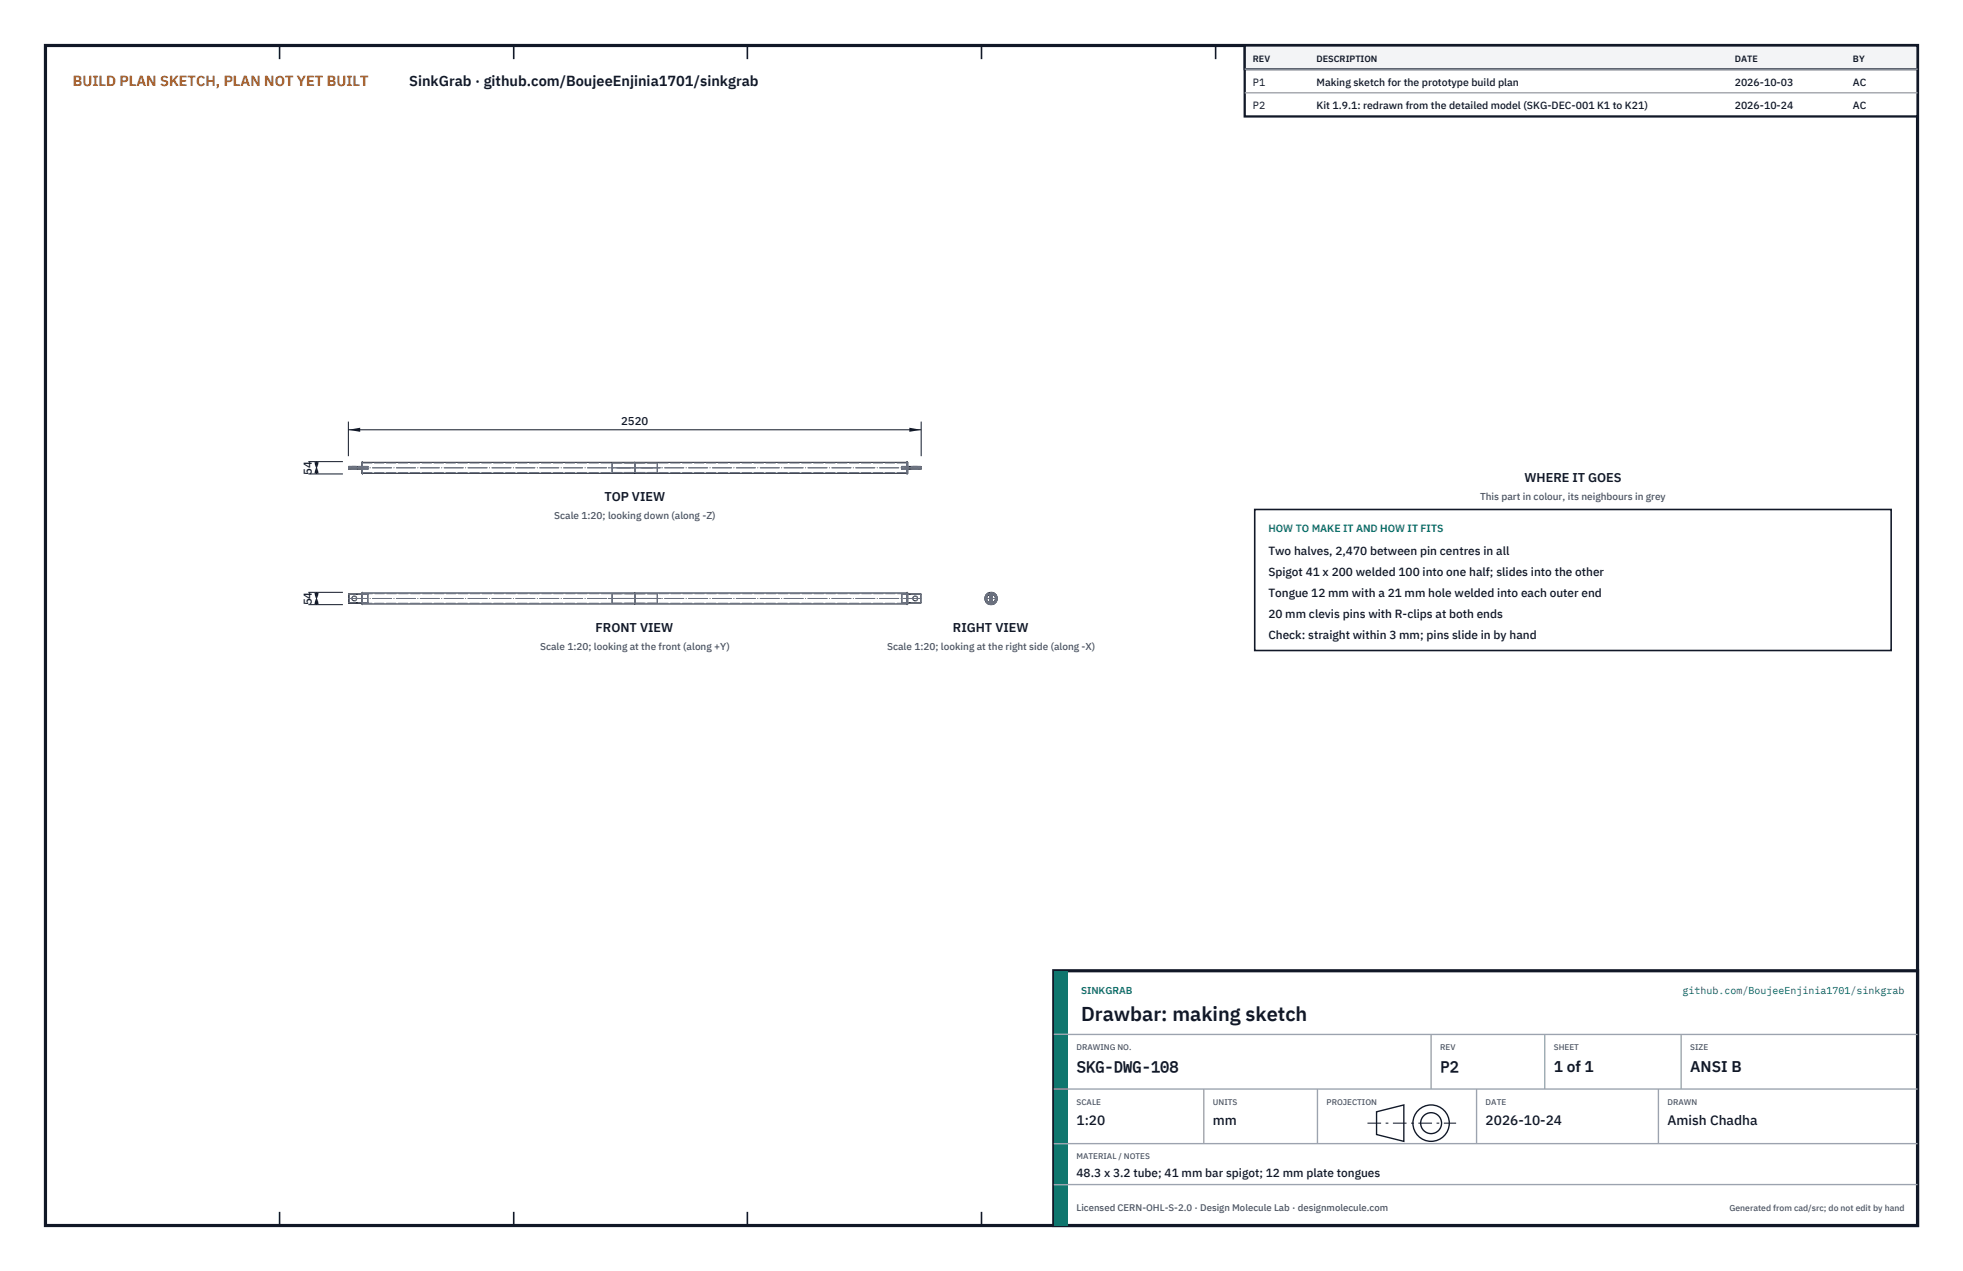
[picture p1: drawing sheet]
<svg xmlns="http://www.w3.org/2000/svg" width="432mm" height="279mm" viewBox="0 0 432 279" stroke-linecap="round" stroke-linejoin="round" font-family="sans-serif">
<path d="M10 10h411.8v259.4h-411.8z" fill="none" stroke="#111827" stroke-width=".7" stroke-linecap="butt"/>
<g fill="none" stroke="#111827" stroke-width=".35">
<path d="M61.5 10v3M113 10v3M164.4 10v3M215.9 10v3M267.4 10v3M318.9 10v3M370.3 10v3M61.5 266.4v3M113 266.4v3M164.4 266.4v3M215.9 266.4v3M267.4 266.4v3"/>
<path d="M318.9 266.4v3M370.3 266.4v3"/>
</g>
<g fill="none" stroke="#111727" stroke-width=".22">
<path d="M76.7 103.1h.1M76.7 102.6h.1M76.7 102.6v.5M76.8 102.5l-.1 .1M76.8 103.1h.1M76.8 102.5v.1M76.8 102.6v.5M76.8 103.1h2.8M76.8 102.5h2.8M76.8 102.6h2.8M79.7 101.5v2.7l-.1-.2v-2.4zM79.7 104h119.8"/>
<path d="M79.7 101.6h119.8M139.6 101.6v2.4M199.5 101.5l.2 .1v2.4l-.2 .2zM199.7 103.1h2.8M199.7 102.5h2.8M199.7 102.6h2.8M202.5 102.5l.1 .1M202.5 103.1h.1M202.5 102.6h.1M202.5 102.5v.1M202.5 102.6v.5M202.6 103.1h-.1"/>
<path d="M202.6 102.6v.5M76.7 132.5l.1 .1M76.7 132.5h.1M76.7 130.6h.1M76.7 130.6v1.9M76.8 130.6h-.1M76.8 132.5v.1M76.8 130.6h.1M76.8 132.6h2.8M76.8 130.6h2.8M76.8 132.5h2.8M76.8 130.6v1.9"/>
<path d="M79.7 130.4h119.8M79.7 130.2v2.7l-.1-.1v-2.4zM79.7 132.8h119.8M139.6 130.4v2.4M199.5 130.2l.2 .2v2.4l-.2 .1zM199.7 132.6h2.8M199.7 130.6h2.8M199.7 132.5h2.8M202.5 130.6h.1M202.5 132.5h.1M202.5 132.5v.1M202.5 130.6v1.9"/>
<path d="M202.6 132.5l-.1 .1M202.6 130.6v1.9M217.7 132.5l.1 .1M217.7 130.6a.97 .97 0 0 0-.7 1 .97 .97 0 0 0 .7 .9M217.7 132.5h.1M217.7 130.6h.1M217.7 130.6v1.9M217.7 130.6a1.02 1.02 0 0 0-.7 1 1.02 1.02 0 0 0 .7 1M217.8 130.6h-.1M217.8 132.5v.1M217.8 130.6h.1M217.8 132.6h.4"/>
<path d="M217.8 130.6h.4M217.8 132.5h.4M217.8 130.6v1.9M218.2 130.6h.1M218.2 132.5v.1M218.2 132.5h.1M218.2 130.6v1.9M218.3 130.6a1.02 1.02 0 0 1 .7 1 1.02 1.02 0 0 1-.7 1M218.3 132.5l-.1 .1M218.3 130.6a.97 .97 0 0 1 .7 1 .97 .97 0 0 1-.7 .9M218.3 130.6v1.9"/>
<circle cx="77.9" cy="131.6" r=".53"/>
<circle cx="201.3" cy="131.6" r=".53"/>
<circle cx="218" cy="131.6" r="1.37"/>
<circle cx="218" cy="131.6" r="1.22"/>
<circle cx="218" cy="131.6" r="1.05"/>
</g>
<g fill="none" stroke="#6a7180" stroke-width=".22" stroke-dasharray="2.1 .5">
<path d="M76.7 103.1v-.5M76.8 103.1h-.1M76.8 102.5l-.1 .1M76.8 103.1h.1M76.8 103.1v-.5M76.8 102.6h-.1M76.8 102.6v-.1M77.4 103.1h1.1M77.4 102.5h1.1M77.4 103.1v-.6M77.9 103.1h-.5M77.9 102.5h-.5"/>
<path d="M78.5 103.1h-.6M78.5 102.5h-.6M78.5 103.1v-.6M79.6 101.6v2.4M79.7 102.8v-1.2M79.7 101.6v2.4M79.7 104v-1.2M79.7 102.8v-1M79.7 101.8v2.1M79.7 103.9v-1.1M79.7 101.5v2.7M79.7 103.9h59.9"/>
<path d="M79.7 101.8h59.9M79.7 101.6h-.1M79.7 104h-.1M80.9 103.1h-4.1M80.9 103.1h-1.3M80.9 103.1h.1M80.9 102.5h-4.1M80.9 102.5h-1.3M80.9 102.5v.1M80.9 103.1v-.5M80.9 102.6h-4.1M80.9 102.6h-1.3"/>
<path d="M80.9 102.6h.1M80.9 102.6v-.1M134.6 102.8v-.9M134.6 101.9v1.9M134.6 103.8v-1M134.7 101.8l-.1 .1M134.7 103.9l-.1-.1M134.7 102.8v-1M134.7 101.8v2.1M134.7 103.9v-1.1M139.6 101.6v2.4M139.6 102.8v-1"/>
<path d="M139.6 101.8v2.1M139.6 103.9v-1.1M139.6 103.9h59.9M139.6 101.8h59.9M144.6 101.8h-9.9M144.6 103.9h-9.9M144.6 101.8v.1M144.6 103.9v-.1M144.6 102.8v-1M144.6 101.8v2.1M144.6 103.9v-1.1M144.6 102.8v-.9"/>
<path d="M144.6 101.9v1.9M144.6 103.8v-1M198.3 103.1h.1M198.3 103.1v-.5M198.3 102.6l.1-.1M198.3 102.6h.1M198.4 103.1h-.1M198.4 102.5l-.1 .1M198.4 103.1h.1M198.4 103.1v-.5M198.4 102.6h-.1M198.4 102.6v-.1"/>
<path d="M198.4 102.5v.1M199.5 102.8v-1.2M199.5 101.6v2.4M199.5 104v-1.2M199.5 102.8v-1M199.5 101.8v2.1M199.5 103.9v-1.1M199.5 102.8v-1.3M199.5 104.2v-1.4M199.5 104h.2M199.5 101.6h.2M199.7 103.1h-1.3"/>
<path d="M199.7 102.5h-1.3M199.7 102.8v-1.2M199.7 104v-1.2M199.7 102.6h-1.3M200.8 103.1h1M200.8 102.5h1M200.8 103.1v-.6M201.3 103.1h-.5M201.3 102.5h-.5M201.8 103.1h-.5M201.8 102.5h-.5M201.8 103.1v-.6"/>
<path d="M202.5 103.1h-4.1M202.5 103.1h.1M202.5 102.5h-4.1M202.5 102.5l.1 .1M202.5 103.1v-.5M202.5 102.6h-4.1M202.5 102.6h.1M202.5 102.6v-.1M202.6 103.1v-.5M76.7 130.6h.1M76.8 132.5v-1.9M76.8 132.6v-.1"/>
<path d="M76.8 130.6h.1M76.8 132.5h-.1M79.6 130.4v2.4M79.7 130.4v2.4M79.7 132.8v-2.4M79.7 130.5v2.1M79.7 132.6v-2.1M79.7 130.2v2.7M79.7 130.4h-.1M79.7 132.6h59.9M79.7 132.8h-.1M80.9 132.6h-1.3"/>
<path d="M80.9 130.6h-1.3M80.9 132.6v-.1M80.9 130.6h.1M80.9 130.6h-4.1M80.9 132.5v-1.9M80.9 132.5h-1.3M80.9 132.5h.1M80.9 132.5h-4.1M134.6 130.6v1.9M134.6 132.5v-1.9M134.7 130.5l-.1 .1M134.7 132.6l-.1-.1"/>
<path d="M134.7 130.5v2.1M134.7 132.6v-2.1M139.6 130.4v2.4M139.6 130.5v2.1M139.6 132.6v-2.1M139.6 130.5h-59.9M139.6 132.6h59.9M144.6 130.5h-9.9M144.6 130.5v.1M144.6 132.6h-9.9M144.6 132.6v-.1M144.6 130.5v2.1"/>
<path d="M144.6 132.6v-2.1M144.6 130.6v1.9M144.6 132.5v-1.9M198.3 132.5v-1.9M198.3 130.6h.1M198.4 132.6l-.1-.1M198.4 132.5v-1.9M198.4 132.6v-.1M198.4 130.6h.1M198.4 132.5h-.1M199.5 130.4v2.4M199.5 132.8v-2.4"/>
<path d="M199.5 130.5h-59.9M199.5 130.5v2.1M199.5 132.6v-2.1M199.5 132.9v-2.7M199.5 132.8h.2M199.5 130.4h.2M199.7 132.6h-1.3M199.7 130.6h-1.3M199.7 132.8v-2.4M199.7 132.5h-1.3M202.5 132.6h-4.1M202.5 130.6h-4.1"/>
<path d="M202.5 132.6l.1-.1M202.5 130.6h.1M202.5 132.5v-1.9M202.5 132.5h-4.1M202.5 132.5h.1M202.5 132.6v-.1M202.6 132.5v-1.9M217.7 132.5v-1.9M217.7 132.1v-1.1M217.7 131v1.1M217.7 132.1h.6M217.7 130.6h.1"/>
<path d="M217.7 131h.6M217.7 130.6h.3M217.7 132.5h.1M217.8 132.6h.4M217.8 132.6l-.1-.1M217.8 130.6h.4M217.8 130.6h-.1M217.8 132.5v-1.9M217.8 132.6v-.1M217.8 130.6h.1M217.8 132.5h.4M217.8 132.6h-.1"/>
<path d="M218 130.6h.3M218.2 130.6h.1M218.2 132.6l.1-.1M218.2 132.5v-1.9M218.2 132.6v-.1M218.3 132.6h-.1M218.3 132.1v-1.1M218.3 131v1.1M218.3 132.5v-1.9M218.3 130.6h-.1M218.3 132.5h-.6M218.3 132.5h-.1"/>
<circle cx="77.9" cy="131.6" r=".53"/>
<circle cx="201.3" cy="131.6" r=".53"/>
<circle cx="218" cy="131.6" r="1.37"/>
<circle cx="218" cy="131.6" r="1.22"/>
<circle cx="218" cy="131.6" r="1.03"/>
<circle cx="218" cy="131.6" r="1.05"/>
<circle cx="218" cy="131.6" r=".98"/>
</g>
<g fill="none" stroke="#6a7180" stroke-width=".22" stroke-dasharray="4.2 .5 0 .5">
<path d="M76.7 102.8h66.8M76.7 102.8h66.9M80.1 102.8h-.9M135.7 102.8h66.9M145.5 102.8h-11.7M199.2 102.8h.8M76.7 131.6h66.8M76.7 131.6h66.9M80.1 131.6h-.9M135.7 131.6h66.9M145.5 131.6h-11.7M199.2 131.6h.8"/>
<path d="M216.6 131.6h2.8M216.7 131.6h2.6M218 132.9v-2.7M218 132.9v-2.6M218 132.8v-2.5"/>
</g>
<path d="M76.6 92.7v7.6M76.6 94.5h126M202.6 92.7v7.6" fill="none" stroke="#111827" stroke-width=".22"/>
<path d="M76.6 94.5l2.6-.5v.9zM200 94v.9l2.6-.4z" fill="#111827"/>
<path d="M67.8 101.5h7.6M67.8 104.2h7.6M69.6 101.5v2.7" fill="none" stroke="#111827" stroke-width=".22"/>
<path d="M69.6 101.5l-.4 2.6h.9zM69.2 101.6h.9l-.5 2.6z" fill="#111827"/>
<path d="M67.8 130.2h7.6M67.8 132.9h7.6M69.6 130.2v2.7" fill="none" stroke="#111827" stroke-width=".22"/>
<path d="M69.6 130.2l-.4 2.6h.9zM69.2 130.3h.9l-.5 2.6z" fill="#111827"/>
<path d="M276 112h140v31h-140z" fill="#fff" stroke="#111827" stroke-width=".35"/>
<path d="M273.8 10h148v15.6h-148z" fill="#fff" stroke="#111827" stroke-width=".5"/>
<path d="M273.8 10h148v5.2h-148z" fill="#f3f4f6" stroke="#111827" stroke-width=".5"/>
<path d="M273.8 15.2h148M273.8 20.4h148" fill="none" stroke="#9ca3af" stroke-width=".3"/>
<path d="M231.8 213.4h190v56h-190z" fill="#fff" stroke="#111827" stroke-width=".7" stroke-linecap="butt"/>
<path d="M231.8 213.4h3v56h-3z" fill="#0f766e"/>
<path d="M231.8 227.4h190M231.8 239.4h190M264.8 239.4v12M289.8 239.4v12M314.8 227.4v12M324.8 239.4v12M339.8 227.4v12M364.8 239.4v12M369.8 227.4v12M231.8 251.4h190M231.8 260.4h190" fill="none" stroke="#9ca3af" stroke-width=".3"/>
<g fill="none" stroke="#111827" stroke-width=".3">
<path d="M302.8 244.4l6-1.5v8l-6-1.5z"/>
<circle cx="314.8" cy="246.9" r="4"/>
<circle cx="314.8" cy="246.9" r="2.3"/>
</g>
<path d="M300.8 246.9h19.5" fill="none" stroke="#111827" stroke-width=".22" stroke-dasharray="3 1 .6 1" stroke-linecap="butt"/>
<text font-size="4.4" fill="#111827" x="237.8" y="224.4">Drawbar: making sketch</text>
<g font-size="3.4" fill="#111827">
<text x="236.8" y="235.6">SKG-DWG-108</text>
<text x="316.8" y="235.6">P2</text>
<text x="341.8" y="235.6">1 of 1</text>
<text x="371.8" y="235.6">ANSI B</text>
</g>
<text font-size="3.2" fill="#b45309" x="16" y="19">BUILD PLAN SKETCH, PLAN NOT YET BUILT</text>
<text font-size="3.2" fill="#111827" x="90" y="19">SinkGrab · github.com/BoujeeEnjinia1701/sinkgrab</text>
<g font-size="3" fill="#111827">
<text x="236.8" y="247.2">1:20</text>
<text x="266.8" y="247.2">mm</text>
<text x="326.8" y="247.2">2026-10-24</text>
<text x="366.8" y="247.2">Amish Chadha</text>
</g>
<g font-size="2.8" fill="#111827">
<text x="335.3" y="106">WHERE IT GOES</text>
<text x="132.9" y="110.2">TOP VIEW</text>
<text x="131" y="138.9">FRONT VIEW</text>
<text x="209.6" y="138.9">RIGHT VIEW</text>
</g>
<g font-size="2.6" fill="#111827">
<text x="279" y="122">Two halves, 2,470 between pin centres in all</text>
<text x="279" y="126.6">Spigot 41 x 200 welded 100 into one half; slides into the other</text>
<text x="279" y="131.2">Tongue 12 mm with a 21 mm hole welded into each outer end</text>
<text x="279" y="135.8">20 mm clevis pins with R-clips at both ends</text>
<text x="279" y="140.4">Check: straight within 3 mm; pins slide in by hand</text>
<text x="236.8" y="258.8">48.3 x 3.2 tube; 41 mm bar spigot; 12 mm plate tongues</text>
</g>
<g font-size="2.5" fill="#111827">
<text x="136.6" y="93.5">2520</text>
<text x="68.6" y="104.4" transform="rotate(-90 68.6 104.4)">54</text>
<text x="68.6" y="133.1" transform="rotate(-90 68.6 133.1)">54</text>
</g>
<g font-size="2.3" fill="#111827">
<text x="275.6" y="18.8">P1</text>
<text x="275.6" y="24">P2</text>
<text x="289.6" y="18.8">Making sketch for the prototype build plan</text>
<text x="289.6" y="24">Kit 1.9.1: redrawn from the detailed model (SKG-DEC-001 K1 to K21)</text>
<text x="381.6" y="18.8">2026-10-03</text>
<text x="381.6" y="24">2026-10-24</text>
<text x="407.6" y="18.8">AC</text>
<text x="407.6" y="24">AC</text>
</g>
<text font-size="2.3" fill="#0f766e" x="279" y="117">HOW TO MAKE IT AND HOW IT FITS</text>
<g font-size="2.2" fill="#4b5563">
<text x="325.6" y="110">This part in colour, its neighbours in grey</text>
<text x="121.9" y="114.2">Scale 1:20; looking down (along -Z)</text>
<text x="118.8" y="142.9">Scale 1:20; looking at the front (along +Y)</text>
<text x="195.1" y="142.9">Scale 1:20; looking at the right side (along -X)</text>
</g>
<g font-size="2.2" fill="#0f766e">
<text x="237.8" y="218.4">SINKGRAB</text>
<text x="370.1" y="218.4">github.com/BoujeeEnjinia1701/sinkgrab</text>
</g>
<text font-size="2.1" fill="#4b5563" x="236.8" y="266.2">Licensed CERN-OHL-S-2.0 · Design Molecule Lab · designmolecule.com</text>
<g font-size="2" fill="#111827">
<text x="275.6" y="13.6">REV</text>
<text x="289.6" y="13.6">DESCRIPTION</text>
<text x="381.6" y="13.6">DATE</text>
<text x="407.6" y="13.6">BY</text>
</g>
<text font-size="1.9" fill="#4b5563" x="380.4" y="266.2">Generated from cad/src; do not edit by hand</text>
<g font-size="1.8" fill="#4b5563">
<text x="236.8" y="230.8">DRAWING NO.</text>
<text x="316.8" y="230.8">REV</text>
<text x="341.8" y="230.8">SHEET</text>
<text x="371.8" y="230.8">SIZE</text>
<text x="236.8" y="242.8">SCALE</text>
<text x="266.8" y="242.8">UNITS</text>
<text x="291.8" y="242.8">PROJECTION</text>
<text x="326.8" y="242.8">DATE</text>
<text x="366.8" y="242.8">DRAWN</text>
<text x="236.8" y="254.8">MATERIAL / NOTES</text>
</g>
</svg>
